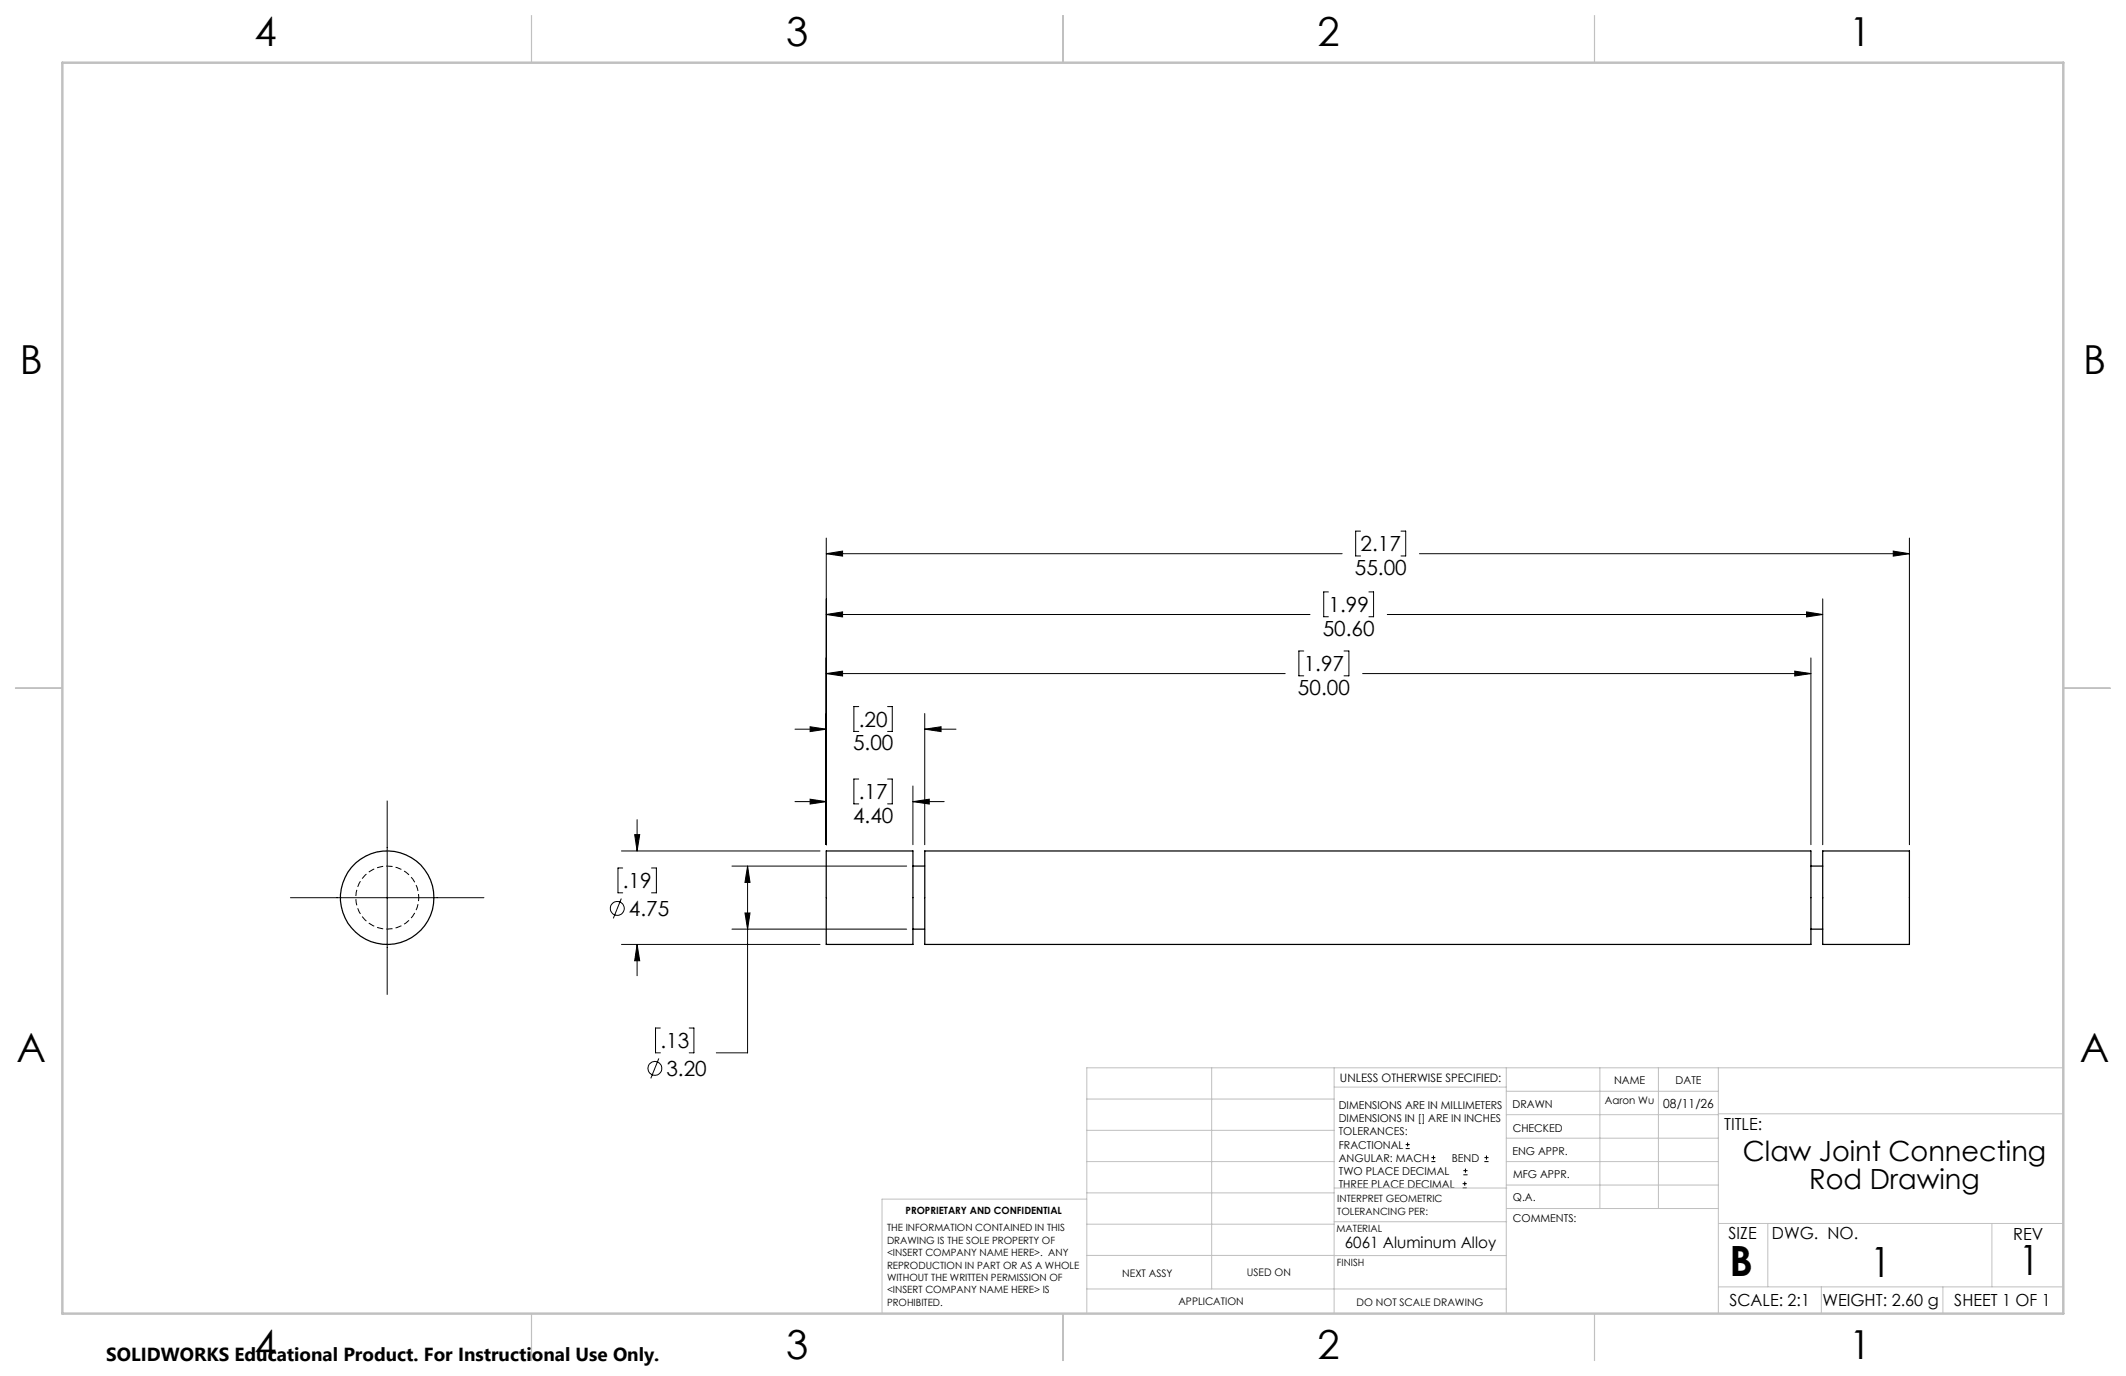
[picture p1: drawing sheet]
<svg xmlns="http://www.w3.org/2000/svg" width="432mm" height="279mm" viewBox="0 0 432 279" stroke-linecap="round" stroke-linejoin="round" font-family="sans-serif">
<g fill="none" stroke="#000" stroke-width=".25">
<path d="M167.8 172.8h17.6v19h-17.6zM185.4 175.9h2.4M187.8 172.8h180v19h-180zM367.8 175.9h2.4M370.2 172.8h17.6v19h-17.6zM185.4 188.7h2.4M367.8 188.7h2.4"/>
<circle cx="78.6" cy="182.3" r="9.5"/>
</g>
<path d="M85.1 182.3a6.4 6.4 0 0 0-9.3-5.7 6.4 6.4 0 0 0-.9 10.8 6.4 6.4 0 0 0 10.1-4.1l.1-1" fill="none" stroke="#000" stroke-width=".2" stroke-dasharray="1.3 .6" stroke-dashoffset=".6" stroke-linecap="butt"/>
<g fill="none" stroke="#000" stroke-width=".2">
<path d="M167.8 112.4l3.3-.5v1zM167.8 109.3v62.2M167.8 112.4h104.8M276.3 107.8h-1v5.1h1M284.6 107.8h.9v5.1h-.9M288.3 112.4h99.5M384.5 111.9l3.3 .5-3.3 .5zM387.8 109.3v62.2M167.8 136.8l3.3-.5v1zM167.8 124.8l3.3-.6v1.1zM167.8 136.8h93.2M167.8 124.8h98.3"/>
<path d="M264.8 132.2h-1v5h1M269.8 120.2h-.9v5h.9M273 132.2h1v5h-1M276.8 136.8h91M278 120.2h1v5h-1M281.8 124.8h88.4M364.5 136.3l3.3 .5-3.3 .5zM366.9 124.2l3.3 .6-3.3 .5zM367.8 133.6v37.9M370.2 121.6v49.9M161.5 148.1h6.3M164.5 147.6l3.3 .5-3.3 .5z"/>
<path d="M174.4 158.2h-1v5h1M174.4 143.5h-1v5h1M180.3 158.2h.9v5h-.9M180.3 143.5h.9v5h-.9M185.4 159.6v11.9M187.8 148.1l3.3-.5v1zM187.8 144.9v26.6M187.8 148.1h6.4M78.6 162.6v39.3M126.2 172.8h40.3M126.5 176.2h-1v5.1h1M128.9 169.5h1l-.5 3.3z"/>
<path d="M129.4 166.4v6.4M132.3 176.2h1v5.1h-1M148.7 175.9h35.4M151.8 175.9l.5 3.3h-1zM151.8 175.9v37.9h-6.3M161.5 162.8h6.3M164.5 162.3l3.3 .5-3.3 .5zM185.4 162.8l3.3-.5v1zM185.4 162.8h6.4M59 182.3h39.3M126.2 182.5l-1.6 4M126.2 191.8h40.3"/>
<path d="M129.4 191.8l.5 3.3h-1zM129.4 191.8v6.3M148.7 188.7h35.4M151.3 185.4h1l-.5 3.3zM133.8 214.9l-1.6 4.1M134.1 208.7h-1v5.1h1M140 208.7h.9v5.1h-.9M285.5 233.2h.8M285.5 232.4h.8M285.9 232v.8M290.7 235.9h.8M290.7 235.1h.8"/>
<path d="M291.1 234.6v.9M297.2 238.5h.9M297.2 237.7h.9M297.5 239.9v.9M297.6 237.3v.8M301.5 235.9h.8M301.5 235.1h.8M301.9 234.6v.9M297.1 241.2h.8M297.1 240.3h.8"/>
<circle cx="125.4" cy="184.5" r="1.42"/>
<circle cx="133" cy="216.9" r="1.4"/>
</g>
<g fill="none" stroke="#c0c0c0" stroke-width=".2">
<path d="M246.1 216.8v44.9M271 216.8v49.9M305.9 216.8v49.9M324.9 216.8v28.6M336.8 216.8v28.6M349 216.8v49.9M419.1 216.8h-198.4v49.9M220.7 235.9h50.3M220.7 229.5h50.3M220.7 223.2h50.3M271 220.7h34.9M305.9 231.1h43.1"/>
<path d="M305.9 226.3h43.1M305.9 221.6h43.1M305.9 235.9h43.1M349 226.2h70.1M220.7 248.6h50.3M220.7 242.2h50.3M220.7 254.9h50.3M220.7 243.5h-41.6v23.2M271 255h34.9M271 248.1h35M271 241.2h35M305.9 240.6h43.1"/>
<path d="M306 245.4h43M349 248.4h70.1M359.1 248.4v12.9M404.6 248.4v12.9M220.7 261.7h85.2M349 261.3h70.1M369.9 261.3v5.4M394.6 261.3v5.4"/>
</g>
<path d="M107.9 3.2v9.5M215.9 3.2v9.5M323.8 3.2v9.5M3.1 139.7h9.6M419.1 139.7h9.5M107.9 266.7v9.6M215.9 266.7v9.6M323.8 266.7v9.6" fill="none" stroke="#c0c0c0" stroke-width=".25"/>
<path d="M12.7 12.7h406.4v254h-406.4z" fill="none" stroke="#c0c0c0" stroke-width=".5"/>
<path d="M128.9 169.5h1l-.5 3.3zM129.4 191.8l.5 3.3h-1zM185.4 162.8l3.3-.5v1zM164.5 162.3l3.3 .5-3.3 .5zM164.5 147.6l3.3 .5-3.3 .5zM187.8 148.1l3.3-.5v1zM167.8 136.8l3.3-.5v1zM364.5 136.3l3.3 .5-3.3 .5zM167.8 124.8l3.3-.6v1.1zM366.9 124.2l3.3 .6-3.3 .5zM384.5 111.9l3.3 .5-3.3 .5zM167.8 112.4l3.3-.5v1zM151.8 175.9l.5 3.3h-1zM151.3 185.4h1l-.5 3.3z" fill="#000"/>
<g font-size="8.5">
<text x="351.3" y="259">B</text>
<text x="379.9" y="259.2">1</text>
<text x="410" y="258.9">1</text>
</g>
<g font-size="8.1">
<text x="51.7" y="9.3">4</text>
<text x="159.7" y="9.3">3</text>
<text x="267.6" y="9.3">2</text>
<text x="375.6" y="9.3">1</text>
<text x="4" y="76">B</text>
<text x="423.1" y="76">B</text>
<text x="3.3" y="215.7">A</text>
<text x="422.4" y="215.7">A</text>
<text x="51.7" y="276">4</text>
<text x="159.7" y="276">3</text>
<text x="267.6" y="276">2</text>
<text x="375.6" y="276">1</text>
</g>
<g font-size="5.6">
<text x="354" y="235.8">Claw Joint Connecting</text>
<text x="367.5" y="241.5">Rod Drawing</text>
</g>
<g font-size="4.2">
<text x="276.3" y="111.9">2.17</text>
<text x="275.2" y="116.7">55.00</text>
<text x="269.8" y="124.3">1.99</text>
<text x="268.7" y="129.1">50.60</text>
<text x="264.8" y="136.3">1.97</text>
<text x="263.6" y="141.1">50.00</text>
<text x="174.4" y="147.6">.20</text>
<text x="173.3" y="152.3">5.00</text>
<text x="173.3" y="167.1">4.40</text>
<text x="174.4" y="162.3">.17</text>
<text x="126.5" y="180.4">.19</text>
<text x="127.7" y="186">4.75</text>
<text x="134.1" y="212.8">.13</text>
<text x="135.4" y="218.5">3.20</text>
</g>
<text font-size="3.8" x="21.6" y="276.3">SOLIDWORKS Educational Product. For Instructional Use Only.</text>
<g font-size="3.4">
<text x="350.2" y="229.5">TITLE:</text>
<text x="351.1" y="251.6">SIZE</text>
<text x="359.9" y="251.6">DWG. NO.</text>
<text x="408.9" y="251.7">REV</text>
<text x="351.2" y="265.2">SCALE: 2:1</text>
<text x="370.1" y="265.3">WEIGHT: 2.60 g</text>
<text x="396.9" y="265.2">SHEET 1 OF 1</text>
</g>
<text font-size="3.2" x="273.1" y="253.3">6061 Aluminum Alloy</text>
<text font-size="2.5" x="337.8" y="224.9">08/11/26</text>
<text font-size="2.4" x="272.2" y="219.7">UNLESS OTHERWISE SPECIFIED:</text>
<g font-size="2.2">
<text x="327.8" y="220.1">NAME</text>
<text x="340.3" y="220.2">DATE</text>
<text x="271.9" y="225.3">DIMENSIONS ARE IN MILLIMETERS</text>
<text x="271.9" y="227.9">DIMENSIONS IN [] ARE IN INCHES</text>
<text x="307.2" y="224.9">DRAWN</text>
<text x="271.9" y="230.6">TOLERANCES:</text>
<text x="271.9" y="233.2">FRACTIONAL</text>
<text x="307.3" y="229.8">CHECKED</text>
<text x="271.9" y="235.9">ANGULAR: MACH</text>
<text x="271.9" y="238.5">TWO PLACE DECIMAL</text>
<text x="294.9" y="235.9">BEND</text>
<text x="307.2" y="234.4">ENG APPR.</text>
<text x="307.3" y="239.2">MFG APPR.</text>
<text x="271.9" y="241.2">THREE PLACE DECIMAL</text>
<text x="307.3" y="243.9">Q.A.</text>
<text x="307.3" y="248.1">COMMENTS:</text>
</g>
<g font-size="2.1">
<text x="326" y="224.1">Aaron Wu</text>
<text x="227.9" y="259.2">NEXT ASSY</text>
<text x="253.3" y="259.2">USED ON</text>
<text x="239.3" y="265">APPLICATION</text>
<text x="275.5" y="265.1">DO NOT SCALE DRAWING</text>
</g>
<g font-size="2">
<text x="271.6" y="244.1">INTERPRET GEOMETRIC</text>
<text x="180.2" y="250">THE INFORMATION CONTAINED IN THIS</text>
<text x="183.9" y="246.4">PROPRIETARY AND CONFIDENTIAL</text>
<text x="271.5" y="250.2">MATERIAL</text>
<text x="271.6" y="246.6">TOLERANCING PER:</text>
<text x="180.2" y="252.5">DRAWING IS THE SOLE PROPERTY OF</text>
<text x="180.2" y="255.1">&lt;INSERT COMPANY NAME HERE&gt;. ANY</text>
<text x="180.2" y="257.6">REPRODUCTION IN PART OR AS A WHOLE</text>
<text x="271.5" y="257">FINISH</text>
<text x="180.2" y="260.1">WITHOUT THE WRITTEN PERMISSION OF</text>
<text x="180.2" y="262.6">&lt;INSERT COMPANY NAME HERE&gt; IS</text>
<text x="180.2" y="265.2">PROHIBITED.</text>
</g>
</svg>
